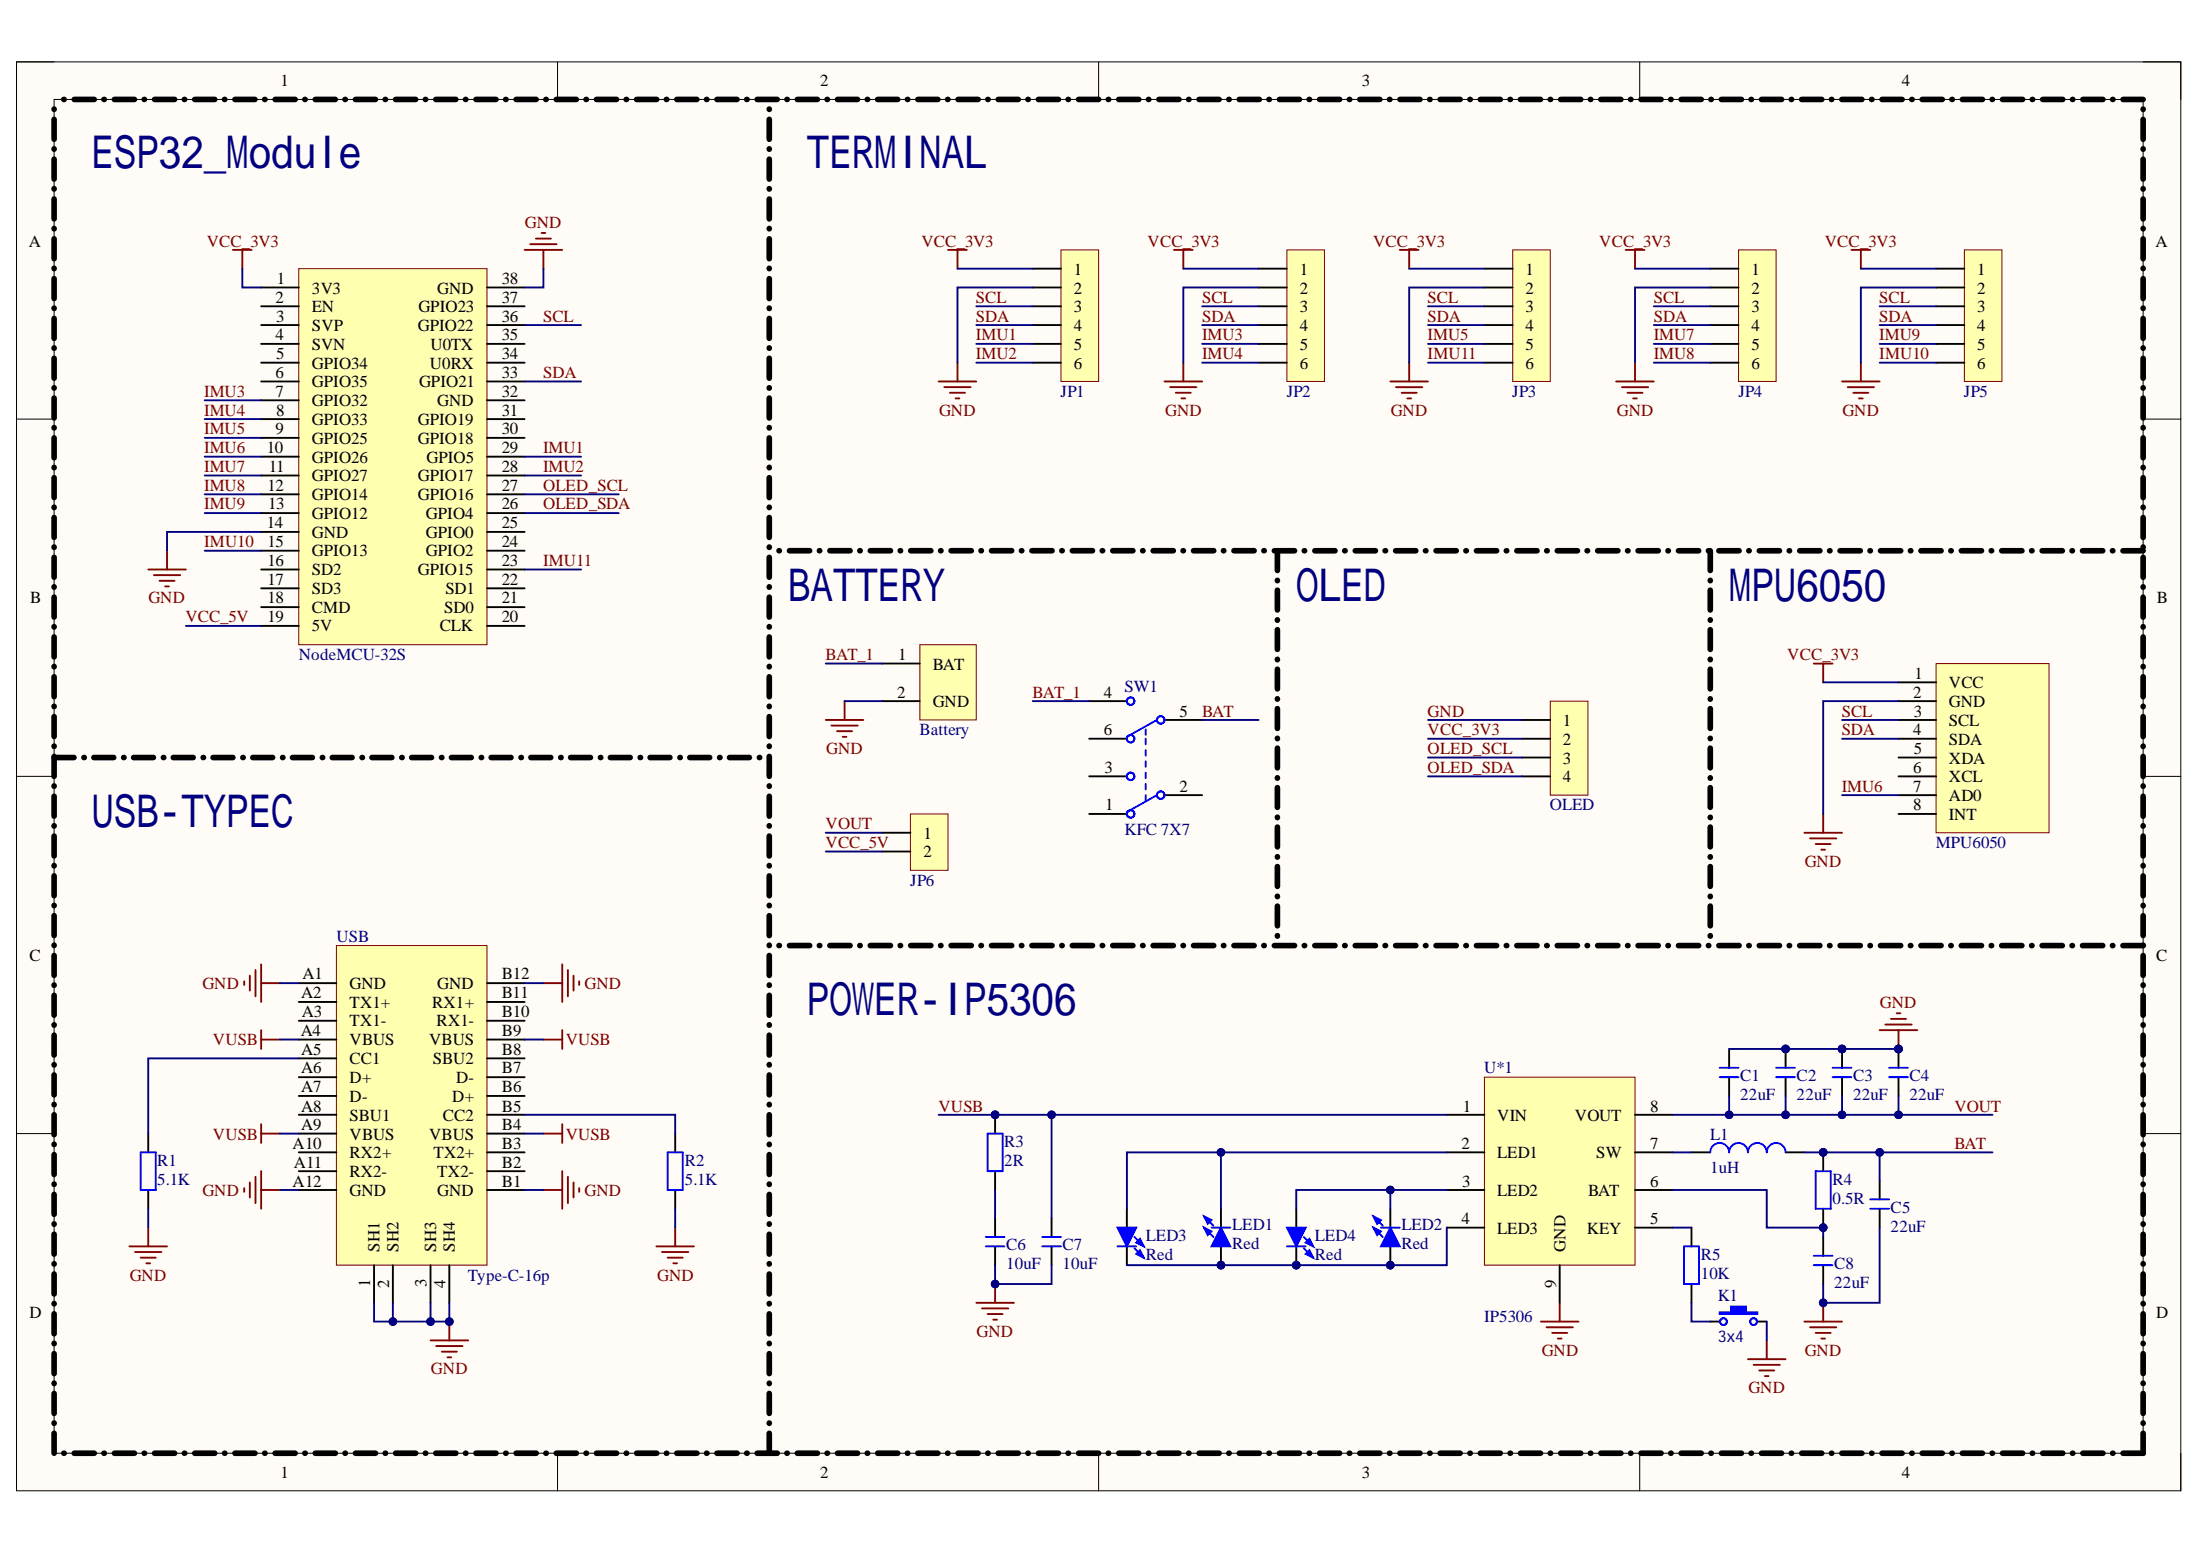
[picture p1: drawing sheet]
# Altium project ESP32_ExtendBoard.PrjPcb
1 sheet, 32 parts. Net scope: global (net labels, ports and power ports of the same name join across sheets).
Board file: ESP32_ExtendBoard.PcbDoc

## Sheet ESP32_ExtendBoard.SchDoc
size A4; SheetNumber: 1; SheetTotal: 1

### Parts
2  Battery  [Battery]
*  MPU6050  [PCBComponent_1]
?  NodeMCU-32S  [NodeMCU-32S]
C1  22uF  [C 0603_L]
C2  22uF  [C 0603_L]
C3  22uF  [C 0603_L]
C4  22uF  [C 0603_L]
C5  22uF  [C 0603_L]
C6  10uF  [C 0603_L]
C7  10uF  [C 0603_L]
C8  22uF  [C 0603_L]
JP1  HDR-1X6  [MX 1.25-WS-6P]  (value not drawn)
JP2  HDR-1X6  [MX 1.25-WS-6P]  (value not drawn)
JP3  HDR-1X6  [MX 1.25-WS-6P]  (value not drawn)
JP4  HDR-1X6  [MX 1.25-WS-6P]  (value not drawn)
JP5  HDR-1X6  [MX 1.25-WS-6P]  (value not drawn)
JP6  HDR-1X2  [HDR2.54-LI-2P]  (value not drawn)
K1  value 3x4  [ButtonTACT_3x4x2_180H]  (hidden comment: TACT 2P)
L1  1uH  [L 0805_L]
LED1  Red  [LED 0603W]
LED2  Red  [LED 0603W]
LED3  Red  [LED 0603W]
LED4  Red  [LED 0603W]
OLED  HDR-1X4  [HDR2.54-M-LI-4P]  (value not drawn)
R1  5.1K  [R 0603_L]
R2  5.1K  [R 0603_L]
R3  2R  [R 0603_L]
R4  0.5R  [R 0603_L]
R5  10K  [R 0603_L]
SW1  KFC 7X7  [KFC DIP-7X7]
U*1  IP5306  [ESOP8_N]
USB  Type-C-16p  [Type-C-TOP]

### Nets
GND: 2.2(GND) *.2(GND) ?.14(GND) ?.38(GND) C1.2 C2.2 C3.2 C4.2 C5.1 C6.1 C7.1 C8.1 JP1.2 JP2.2 JP3.2 JP4.2 JP5.2 K1.2 OLED.1 R1.1 R2.1 U*1.9(GND) USB.1(SH1) USB.2(SH2) USB.3(SH3) USB.4(SH4) USB.A1(GND) USB.A12(GND) USB.B1(GND) USB.B12(GND)
VCC_3V3: *.1(VCC) ?.1(3V3) JP1.1 JP2.1 JP3.1 JP4.1 JP5.1 OLED.2
VUSB: C7.2 R3.2 U*1.1(VIN) USB.A4(VBUS) USB.A9(VBUS) USB.B4(VBUS) USB.B9(VBUS)
BAT: C5.2 L1.2 R4.2 SW1.5(COM2)
BAT_1: 2.1(BAT) SW1.4(NO2)
IMU1: ?.29(GPIO5) JP1.5
IMU2: ?.28(GPIO17) JP1.6
IMU3: ?.7(GPIO32) JP2.5
IMU4: ?.8(GPIO33) JP2.6
IMU5: ?.9(GPIO25) JP3.5
IMU6: *.7(AD0) ?.10(GPIO26)
IMU7: ?.11(GPIO27) JP4.5
IMU8: ?.12(GPIO14) JP4.6
IMU9: ?.13(GPIO12) JP5.5
IMU10: ?.15(GPIO13) JP5.6
IMU11: ?.23(GPIO15) JP3.6
OLED_SCL: ?.27(GPIO16) OLED.3
OLED_SDA: ?.26(GPIO4) OLED.4
SCL: *.3(SCL) ?.36(GPIO22) JP1.3 JP2.3 JP3.3 JP4.3 JP5.3
SDA: *.4(SDA) ?.33(GPIO21) JP1.4 JP2.4 JP3.4 JP4.4 JP5.4
VCC_5V: ?.19(5V) JP6.2
VOUT: C1.1 C2.1 C3.1 C4.1 JP6.1 U*1.8(VOUT)
NetC6_2: C6.2 R3.1
NetC8_2: C8.2 R4.1 U*1.6(BAT)
NetK1_1: K1.1 R5.1
NetL1_1: L1.1 U*1.7(SW)
NetLED1_1: LED1.1(A) LED2.1(A) LED3.2(K) LED4.2(K) U*1.4(LED3)
NetLED1_2: LED1.2(K) LED3.1(A) U*1.2(LED1)
NetLED2_2: LED2.2(K) LED4.1(A) U*1.3(LED2)
NetR1_2: R1.2 USB.A5(CC1)
NetR2_2: R2.2 USB.B5(CC2)
NetR5_2: R5.2 U*1.5(KEY)

Not connected (* = marked no-connect by the designer): * 5(XDA) 6(XCL) 8(INT); ? 2(EN) 3(SVP) 4(SVN) 5(GPIO34) 6(GPIO35) 16(SD2) 17(SD3) 18(CMD) 20(CLK) 21(SD0) 22(SD1) 24(GPIO2) 25(GPIO0) 30(GPIO18) 31(GPIO19) 32(GND) 34(U0RX) 35(U0TX) 37(GPIO23); SW1 1(NC1) 2(COM2) 3(NO1) 6(NC2); USB A2(TX1+) A3(TX1-) A6(D+) A7(D-) A8(SBU1) A10(RX2+) A11(RX2-) B2(TX2-) B3(TX2+) B6(D+) B7(D-) B8(SBU2) B10(RX1-) B11(RX1+)

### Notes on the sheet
- ESP32_Module
- TERMINAL
- (near 2) BATTERY
- OLED
- MPU6050
- USB-TYPEC
- POWER-IP5306
